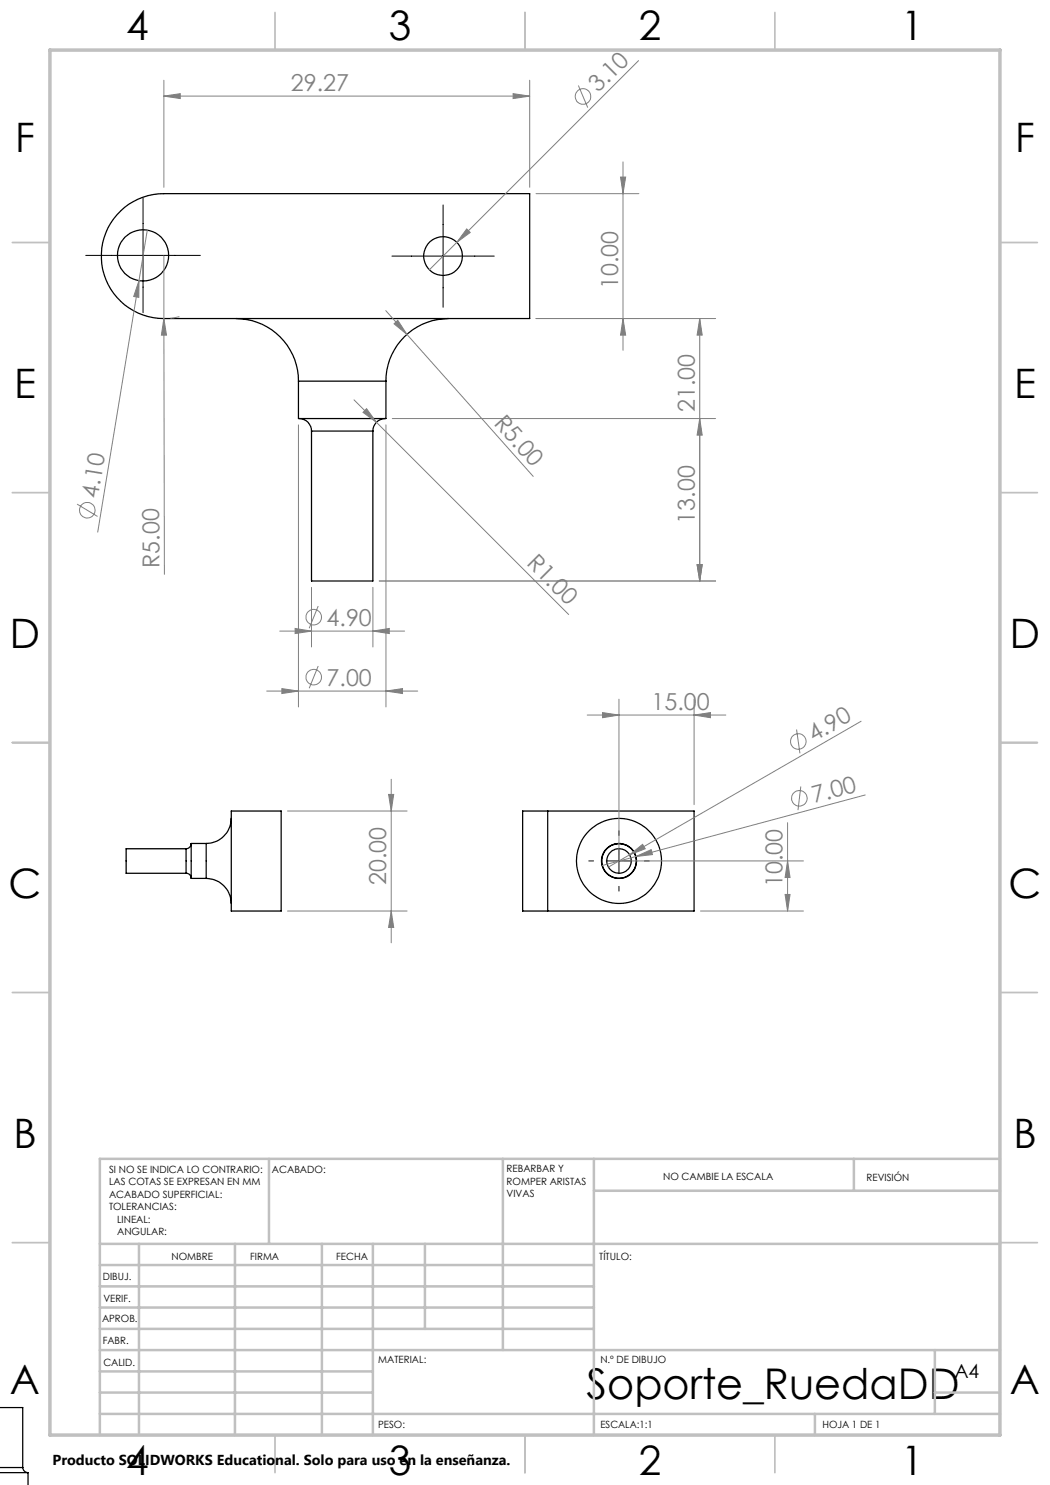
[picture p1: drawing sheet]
<svg xmlns="http://www.w3.org/2000/svg" width="210mm" height="297mm" viewBox="0 0 210 297" stroke-linecap="round" stroke-linejoin="round" font-family="sans-serif">
<g fill="none" stroke="#000" stroke-width=".25">
<path d="M24.1 42.2a12.4 12.4 0 0 1 8.7-3.5h73.1v25h-73.1a12.5 12.5 0 0 1-11.6-7.8 12.5 12.5 0 0 1 2.9-13.7zM47.2 63.7a12.5 12.5 0 0 1 12.5 12.5M59.7 76.2v7.5h17.5v-7.5M59.7 76.2h17.5M89.7 63.7a12.5 12.5 0 0 0-12.5 12.5M59.8 83.7a2.47 2.47 0 0 1 2.5 2.5M62.3 86.2v30h12.3v-30M62.3 86.2h12.3M77 83.7a2.47 2.47 0 0 0-2.4 2.5M37.2 174.7a1.02 1.02 0 0 1 1 .9M37.2 169.8h-12v4.9h12M37.2 169.8v4.9"/>
<path d="M38.2 168.7a1.09 1.09 0 0 1-1 1.1M41.2 175.7a5.1 5.1 0 0 1 5 5M41.2 168.7h-3v7h3M41.2 168.7v7M46.2 163.7a5.1 5.1 0 0 1-5 5M46.2 162.2h10v20h-10zM109.5 162.2h-5v20h5M109.5 162.2h29.3v20h-29.3M109.5 162.2v20M-.1 281.5h4.7v12M-.1 293.5h4.7M0 294.5h5.6v2.6"/>
<path d="M4.6 293.5a1.09 1.09 0 0 0 1 1"/>
<circle cx="28.6" cy="51.1" r="5.1"/>
<circle cx="88.6" cy="51.2" r="3.9"/>
<circle cx="123.8" cy="172.2" r="8.5"/>
<circle cx="123.8" cy="172.2" r="3.4"/>
<circle cx="123.8" cy="172.2" r="2.45"/>
<circle cx="123.8" cy="172.2" r="3.5"/>
</g>
<g fill="none" stroke="#808080" stroke-width=".2">
<path d="M32.8 19.2l3.3-.5v1zM32.8 16v21.5M32.8 19.2h73.1M102.6 18.7l3.3 .5-3.3 .5zM105.9 16v21.5M115.7 17.1l1.8 4.4M127.7 12.1l-41.8 41.9M107.2 38.7h20.6M124.1 35.4h1l-.5 3.3zM124.6 32.4v37.7M27.8 56.1v3.4l-1.1-.2zM27.8 56.1l-8.3 50.3"/>
<path d="M29.5 46l-1.7 10.1M32.8 51.2v12.5M93.3 45.8l.8 .7-2.7 2zM32.8 63.7l.5 3.3h-1zM32.8 63.7l.1 51.2M35.9 63.3l-1.9 .3M70.8 80l4.5 4.5M77.2 62.1l29.4 33.2M78.8 64.8l.8-.7 1.8 2.8zM107.2 63.7h35.9M124.6 63.7l.5 3.3h-1zM139.9 63.7l.5 3.3h-1z"/>
<path d="M139.9 63.7v52.5M59.7 85v56.4M73.3 81.7l2 2.8-2.7-2zM75.3 84.5l38.4 38.4M77.2 85v56.4M78.5 83.7h64.6M139.9 83.7l.5 3.3h-1zM15.4 100.8l4.1 2.5M62.3 117.5v11.9M74.6 117.5v11.9M75.8 116.2h67.3M139.4 112.9h1l-.5 3.3z"/>
<path d="M53.3 138.2h30.2M56 126.2h24.9M56.4 137.7l3.3 .5-3.3 .5zM59 125.7l3.3 .5-3.3 .5zM63.6 133.2l-1.8 4.5M63.6 121.2l-1.8 4.5M74.6 126.2l3.3-.5v1zM77.2 138.2l3.3-.5v1zM123.8 139.8v31.1M138.8 139.8v21.1M77.7 158.9h1l-.5 3.3zM78.2 155.9v32.7"/>
<path d="M117.4 143h27.8M120.5 142.5l3.3 .5-3.3 .5zM138.8 143l3.3-.5v1zM159.3 145.9l.7 4.8M160.2 157.3l-.6 4.7M172.2 144.2l-46.3 26.8M173 159l-52.6 14.1M57.5 162.2h23.9M125.1 172.2h35.6M125.9 171l2.6-2.1 .5 .9zM125.9 171l-4.2 2.4M127.2 171.3l3-1.4 .3 1z"/>
<path d="M157 178.9h1l-.5 3.3zM157.5 172.2l.5 3.3h-1zM157.5 164.5v17.7M57.5 182.2h23.9M78.2 182.2l.5 3.3h-1zM140.1 182.2h20.6"/>
<circle cx="116.6" cy="19.3" r="1.57"/>
<circle cx="17.5" cy="102" r="1.56"/>
<circle cx="62.7" cy="135.4" r="1.56"/>
<circle cx="62.8" cy="123.4" r="1.55"/>
<circle cx="159.6" cy="148.3" r="1.56"/>
<circle cx="159.9" cy="159.7" r="1.55"/>
</g>
<path d="M28.6 39.6v22.9M17.1 51.1h23M78.4 51.2h20.4M88.6 41v20.5M117.8 172.2h.9M121.2 172.2h5.1M123.8 166.2v.9M123.8 169.6v5.1M123.8 177.3v.9M128.9 172.2h1" fill="none" stroke="#000" stroke-width=".2"/>
<g fill="none" stroke="#c0c0c0" stroke-width=".35">
<path d="M55 2.5v7.5M105 2.5v7.5M155 2.5v7.5M2.5 48.5h7.5M200 48.5h7.5M2.5 98.5h7.5M200 98.5h7.5M2.5 148.5h7.5M200 148.5h7.5M2.5 198.5h7.5M200 198.5h7.5M2.5 248.5h7.5"/>
<path d="M200 248.5h7.5M55 287v7.5M105 287v7.5M155 287v7.5"/>
</g>
<g fill="none" stroke="#c0c0c0" stroke-width=".5">
<path d="M53.8 231.8v17M100.6 231.8v38.2M118.8 231.8v55.2M118.8 238.2h81.2M170.8 231.8v6.4M200 231.8h-180v55.2M20 248.8h180M20 257.3h98.8M20 253h98.8M27.8 248.8v38.2M47 248.8v38.2M64.4 248.8v38.2"/>
<path d="M74.6 248.8v38.2M85 248.8v17M20 265.8h98.8M20 261.5h98.8M20 278.5h54.6M20 274.3h54.6M20 270h180M187 278.5h13M187 270v12.8M20 282.8h180M163 282.8v4.2"/>
</g>
<path d="M10 10h190v277h-190z" fill="none" stroke="#c0c0c0" stroke-width=".7"/>
<g fill="#808080">
<path d="M127.2 171.3l3-1.4 .3 1z"/>
<path d="M125.9 171l2.6-2.1 .5 .9z"/>
<path d="M93.3 45.8l.8 .7-2.7 2z"/>
<path d="M27.8 56.1v3.4l-1.1-.2z"/>
<path d="M32.8 63.7l.5 3.3h-1z"/>
<path d="M78.8 64.8l.8-.7 1.8 2.8z"/>
<path d="M73.3 81.7l2 2.8-2.7-2z"/>
<path d="M77.2 138.2l3.3-.5v1zM56.4 137.7l3.3 .5-3.3 .5zM74.6 126.2l3.3-.5v1zM59 125.7l3.3 .5-3.3 .5z"/>
<path d="M120.5 142.5l3.3 .5-3.3 .5zM138.8 143l3.3-.5v1z"/>
<path d="M102.6 18.7l3.3 .5-3.3 .5zM32.8 19.2l3.3-.5v1z"/>
<path d="M124.6 63.7l.5 3.3h-1zM124.1 35.4h1l-.5 3.3zM139.4 112.9h1l-.5 3.3zM139.9 63.7l.5 3.3h-1zM78.2 182.2l.5 3.3h-1zM77.7 158.9h1l-.5 3.3z"/>
<path d="M139.9 83.7l.5 3.3h-1zM139.4 112.9h1l-.5 3.3zM157.5 172.2l.5 3.3h-1zM157 178.9h1l-.5 3.3z"/>
</g>
<text font-size="8.5" x="117.3" y="279.7">Soporte_RuedaDD</text>
<g font-size="8.1">
<text x="25.2" y="8">4</text>
<text x="77.7" y="8">3</text>
<text x="127.7" y="8">2</text>
<text x="180.2" y="8">1</text>
<text x="3" y="30.4">F</text>
<text x="203" y="30.4">F</text>
<text x="2.8" y="79.6">E</text>
<text x="202.8" y="79.6">E</text>
<text x="2" y="129.6">D</text>
<text x="202" y="129.6">D</text>
<text x="1.7" y="179.6">C</text>
<text x="201.7" y="179.6">C</text>
<text x="2.7" y="229.6">B</text>
<text x="202.7" y="229.6">B</text>
<text x="2" y="278.9">A</text>
<text x="202" y="278.9">A</text>
<text x="25.2" y="295">4</text>
<text x="77.7" y="295">3</text>
<text x="127.7" y="295">2</text>
<text x="180.2" y="295">1</text>
</g>
<g font-size="4.7" fill="#808080">
<text x="58.2" y="18.2">29.27</text>
<text x="119.7" y="18.7" transform="rotate(-45 119.7 18.7)">3.10</text>
<text x="123.6" y="57.8" transform="rotate(-90 123.6 57.8)">10.00</text>
<text x="138.9" y="82.4" transform="rotate(-90 138.9 82.4)">21.00</text>
<text x="98.6" y="84.7" transform="rotate(48 98.6 84.7)">R5.00</text>
<text x="19.6" y="99.8" transform="rotate(-81 19.6 99.8)">4.10</text>
<text x="138.9" y="104.7" transform="rotate(-90 138.9 104.7)">13.00</text>
<text x="31.9" y="113.6" transform="rotate(-90 31.9 113.6)">R5.00</text>
<text x="105.2" y="112.9" transform="rotate(45 105.2 112.9)">R1.00</text>
<text x="65.3" y="125.1">4.90</text>
<text x="65.3" y="137.1">7.00</text>
<text x="130.3" y="142">15.00</text>
<text x="162.8" y="148.5" transform="rotate(-30 162.8 148.5)">4.90</text>
<text x="162.8" y="160.6" transform="rotate(-15 162.8 160.6)">7.00</text>
<text x="77.2" y="177" transform="rotate(-90 77.2 177)">20.00</text>
<text x="156.5" y="177.5" transform="rotate(-90 156.5 177.5)">10.00</text>
</g>
<text font-size="3.9" x="190.9" y="275.5">A4</text>
<text font-size="2.9" x="10.5" y="292.9">Producto SOLIDWORKS Educational. Solo para uso en la enseñanza.</text>
<g font-size="2">
<text x="21.8" y="234.6">SI NO SE INDICA LO CONTRARIO:</text>
<text x="21.8" y="237.1">LAS COTAS SE EXPRESAN EN MM</text>
<text x="21.8" y="239.6">ACABADO SUPERFICIAL:</text>
<text x="54.4" y="234.6">ACABADO:</text>
<text x="101.3" y="234.5">REBARBAR Y</text>
<text x="101.3" y="237">ROMPER ARISTAS</text>
<text x="101.3" y="239.5">VIVAS</text>
<text x="132.6" y="236">NO CAMBIE LA ESCALA</text>
<text x="173.3" y="236.2">REVISIÓN</text>
<text x="21.8" y="242.1">TOLERANCIAS:</text>
<text x="23.4" y="244.6">LINEAL:</text>
<text x="23.4" y="247.1">ANGULAR:</text>
<text x="34.3" y="252">NOMBRE</text>
<text x="50" y="251.9">FIRMA</text>
<text x="67.2" y="251.9">FECHA</text>
<text x="119.9" y="251.9">TÍTULO:</text>
<text x="20.6" y="256.1">DIBUJ.</text>
<text x="20.7" y="260.3">VERIF.</text>
<text x="20.4" y="264.4">APROB.</text>
<text x="20.5" y="268.8">FABR.</text>
<text x="20.7" y="273.1">CALID.</text>
<text x="75.6" y="272.5">MATERIAL:</text>
<text x="120.1" y="272.5">N.º DE DIBUJO</text>
<text x="75.6" y="285.5">PESO:</text>
<text x="120.1" y="285.6">ESCALA:1:1</text>
<text x="164.5" y="285.6">HOJA 1 DE 1</text>
</g>
</svg>
